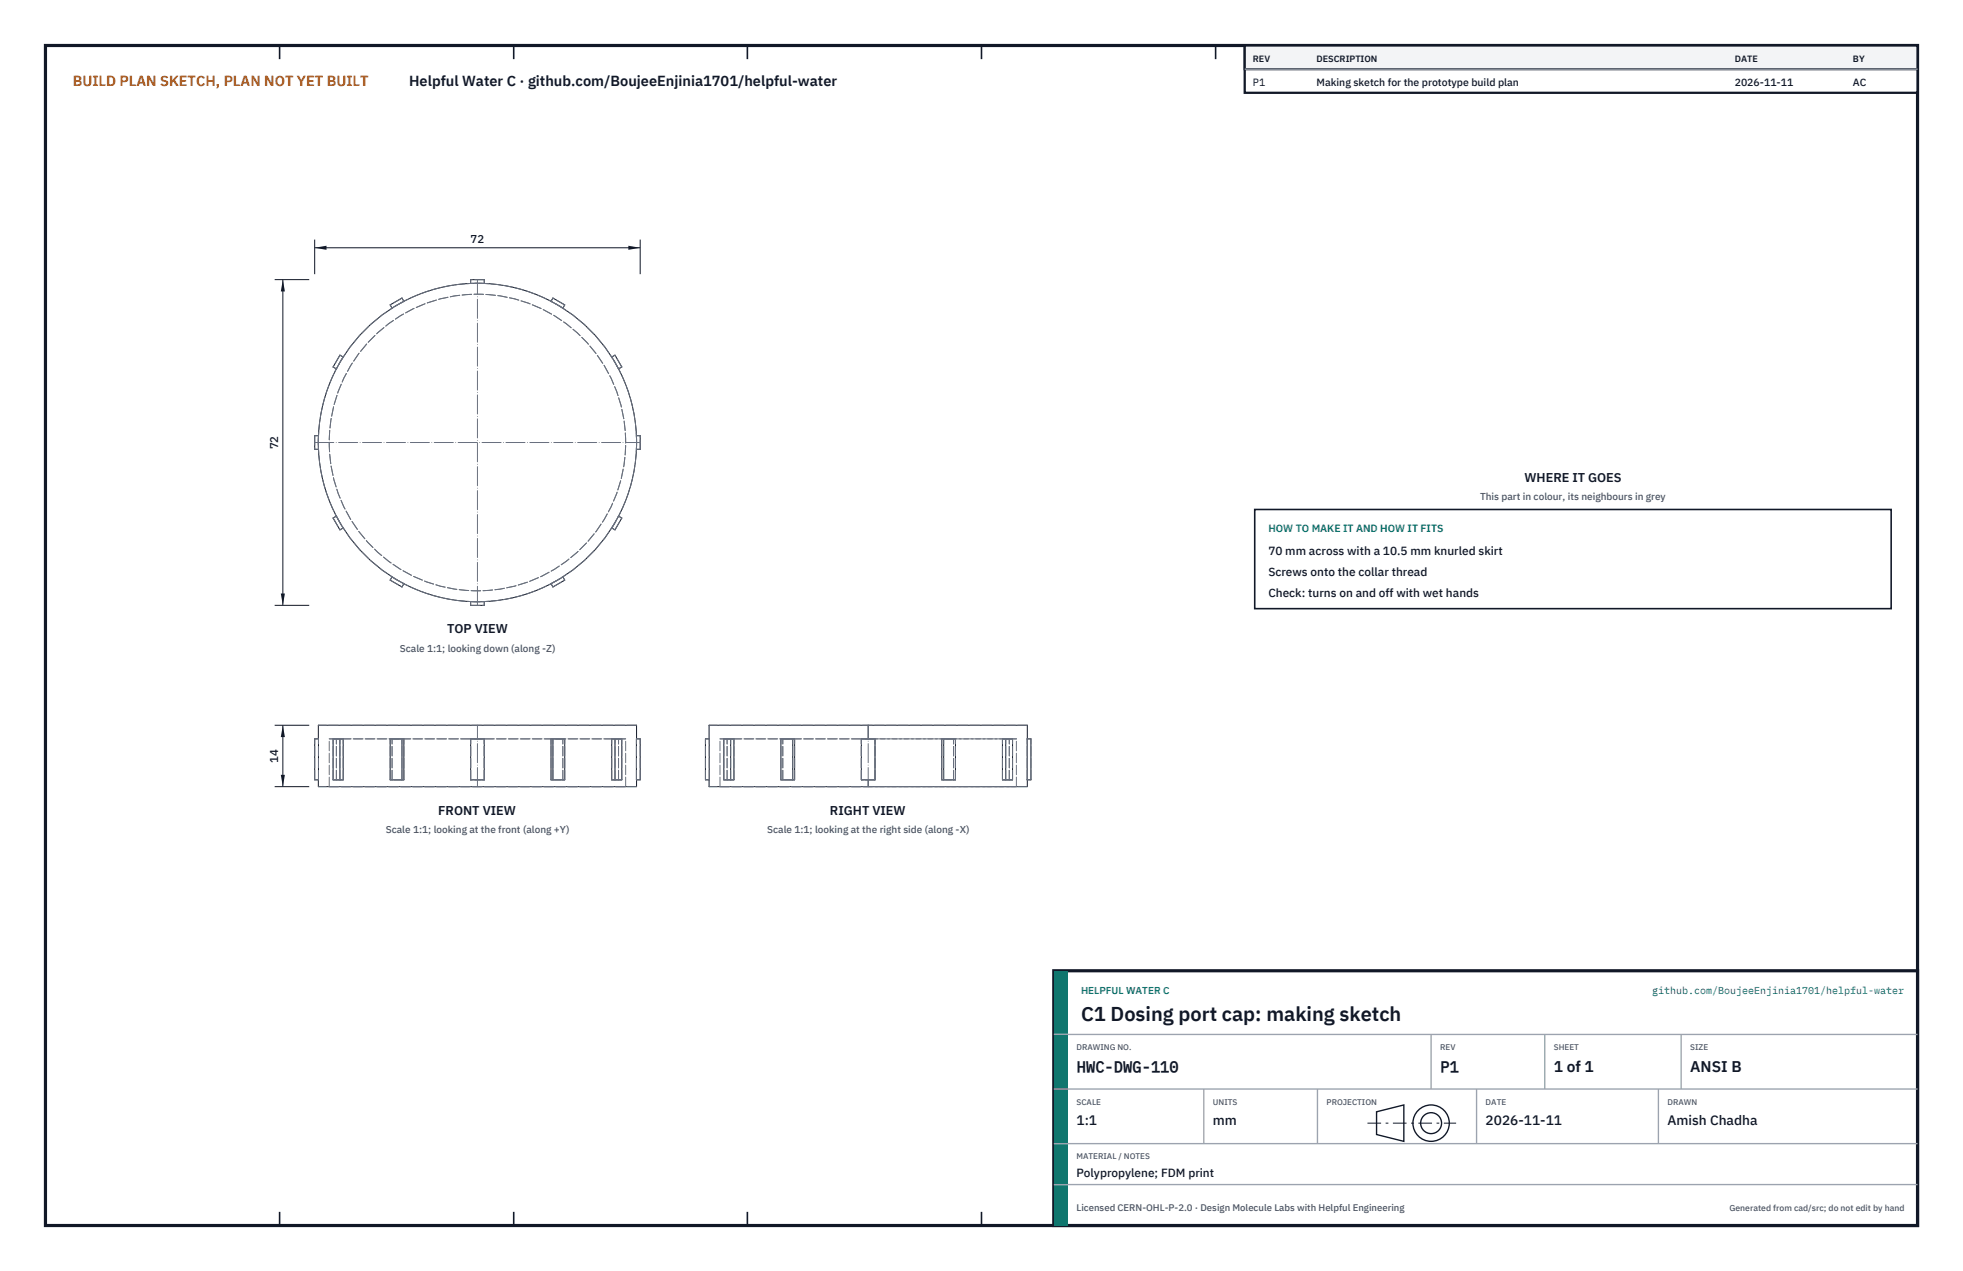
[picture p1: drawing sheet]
<svg xmlns="http://www.w3.org/2000/svg" width="432mm" height="279mm" viewBox="0 0 432 279" stroke-linecap="round" stroke-linejoin="round" font-family="sans-serif">
<path d="M10 10h411.8v259.4h-411.8z" fill="none" stroke="#111827" stroke-width=".7" stroke-linecap="butt"/>
<g fill="none" stroke="#111827" stroke-width=".35">
<path d="M61.5 10v3M113 10v3M164.4 10v3M215.9 10v3M267.4 10v3M318.9 10v3M370.3 10v3M61.5 266.4v3M113 266.4v3M164.4 266.4v3M215.9 266.4v3M267.4 266.4v3"/>
<path d="M318.9 266.4v3M370.3 266.4v3"/>
</g>
<g fill="none" stroke="#111727" stroke-width=".22">
<path d="M75.5 78.5l-.7-.4-1.5 2.6 .7 .4M88.8 66.2l-.4-.7-2.6 1.5 .4 .7M103.5 62.3v-.8h3v.8M121.2 66.2l.4-.7 2.6 1.5-.4 .7M134.6 78.5l.7-.4 1.5 2.6-.7 .4M70.1 95.8h-.9v3h.9M140 95.8h.8v3h-.8M74 113.5l-.7 .4 1.5 2.6 .7-.4M136.1 113.5l.7 .4-1.5 2.6-.7-.4M86.2 126.8l-.4 .7 2.6 1.5 .4-.7M103.5 132.2v.9h3v-.9M123.8 126.8l.4 .7-2.6 1.5-.4-.7"/>
<path d="M191 159.4v3M69.2 162.4h.9v9h-.9zM70 162.4v-3h70v13.5h-70v-1.5M73.3 162.4h2.2v9h-2.2zM74.8 162.4v9M85.8 162.4h3v9h-3zM88.4 162.4v9M103.5 162.4h3v9h-3zM121.2 162.4h3v9h-3zM121.6 162.4v9M134.6 162.4h2.2v9h-2.2zM135.3 162.4v9"/>
<path d="M140 162.4h.8v9h-.8M155.2 162.4h.8v9h-.8zM156 162.4v-3h70v13.5h-70v-1.5M159.2 162.4h2.2v9h-2.2zM160.7 162.4v9M171.8 162.4h3v9h-3zM174.4 162.4v9M189.5 162.4h3v9h-3zM191 171.4v1.5M207.2 162.4h3v9h-3zM207.6 162.4v9M220.5 162.4h2.2v9h-2.2z"/>
<path d="M221.2 162.4v9M225.9 162.4h.9v9h-.9"/>
<circle cx="105" cy="97.3" r="35"/>
</g>
<g fill="none" stroke="#6a7180" stroke-width=".22" stroke-dasharray="2.1 .5">
<path d="M74.8 78.1l-1.5 2.6M75.5 78.5l-1.5 2.6M75.5 78.5l-.7-.4M86.2 67.7l-.4-.7M88.4 65.5l-2.6 1.5M88.8 66.2l-2.6 1.5M88.8 66.2l-.4-.7M103.5 62.3v-.8M106.5 62.3h-3M106.5 61.5h-3M106.5 62.3v-.8M121.2 66.2l.4-.7"/>
<path d="M123.8 67.7l-2.6-1.5M123.8 67.7l.4-.7M124.2 67l-2.6-1.5M134.6 78.5l.7-.4M69.2 95.8v3M70.1 95.8v3M70.1 98.8h-.9M70.1 95.8h-.9M74 81.1l-.7-.4M136.1 81.1l-1.5-2.6M136.1 81.1l.7-.4M136.8 80.7l-1.5-2.6"/>
<path d="M140 98.8v-1.5M140 98.8h.8M140 95.8h.8M140 97.3v-1.5M140.8 98.8v-3M73.3 113.9l1.5 2.6M74 113.5l1.5 2.6M74 113.5l-.7 .4M75.5 116.1l-.7 .4M134.6 116.1l1.5-2.6M134.6 116.1l.7 .4M135.3 116.5l1.5-2.6"/>
<path d="M136.1 113.5l.7 .4M85.8 127.5l2.6 1.5M86.2 126.8l2.6 1.5M86.2 126.8l-.4 .7M88.8 128.3l-.4 .7M103.5 132.2h3M103.5 133.1h3M103.5 132.2v.9M106.5 132.2v.9M121.2 128.3l2.6-1.5M121.2 128.3l.4 .7M121.6 129l2.6-1.5"/>
<path d="M123.8 126.8l.4 .7M140 159.4h-70M226 159.4h-70M69.2 171.4v-9M70 171.4h.1M70 162.4h.1M70.1 171.4h-.1M70.1 171.4v-9M70.1 162.4h-.1M70.1 171.4h-.9M70.1 162.4h-.9M72.4 172.9h65.2"/>
<path d="M72.4 162.4h65.2M72.4 172.9v-10.5M73.3 171.4v-9M74 171.4v-9M74 171.4h1.5M74 162.4h1.5M74 171.4h-.7M74 162.4h-.7M74.8 171.4h-1.5M74.8 171.4v-9M74.8 162.4h-1.5M75.5 171.4h-1.5"/>
<path d="M75.5 171.4v-9M75.5 162.4h-1.5M75.5 171.4h-.7M75.5 162.4h-.7M85.8 171.4v-9M86.2 171.4v-9M86.2 171.4h2.6M86.2 162.4h2.6M86.2 171.4h-.4M86.2 162.4h-.4M88.4 171.4h-2.6M88.4 171.4v-9"/>
<path d="M88.4 162.4h-2.6M88.8 171.4h-2.6M88.8 171.4v-9M88.8 162.4h-2.6M88.8 171.4h-.4M88.8 162.4h-.4M103.5 171.4v-9M103.5 171.4h3M103.5 162.4h3M106.5 171.4h-3M106.5 171.4v-9M106.5 162.4h-3"/>
<path d="M121.2 171.4v-9M121.2 171.4h2.6M121.2 162.4h2.6M121.2 171.4h.4M121.2 162.4h.4M121.6 171.4v-9M123.8 171.4h-2.6M123.8 171.4v-9M123.8 162.4h-2.6M123.8 171.4h.4M123.8 162.4h.4M124.2 171.4h-2.6"/>
<path d="M124.2 171.4v-9M124.2 162.4h-2.6M134.6 171.4v-9M134.6 171.4h1.5M134.6 162.4h1.5M134.6 171.4h.7M134.6 162.4h.7M135.3 171.4v-9M136.1 171.4h-1.5M136.1 171.4v-9M136.1 162.4h-1.5M136.1 171.4h.7"/>
<path d="M136.1 162.4h.7M136.8 171.4h-1.5M136.8 171.4v-9M136.8 162.4h-1.5M137.6 172.9h-65.2M137.6 162.4h-65.2M137.6 172.9v-10.5M140 162.4h.1M140 171.4h.1M140 171.4v-9M140 162.4h.8M140 171.4h.8"/>
<path d="M140 172.9h-70M140.8 171.4v-9M155.2 171.4v-9M156 171.4h.1M156 162.4h.1M156 171.4v-9M156 171.4h-.8M156 162.4h-.8M158.4 172.9h32.6M158.4 162.4h32.6M158.4 172.9v-10.5M159.2 171.4v-9"/>
<path d="M159.9 171.4v-9M159.9 171.4h1.5M159.9 162.4h1.5M159.9 171.4h-.7M159.9 162.4h-.7M160.7 171.4h-1.5M160.7 171.4v-9M160.7 162.4h-1.5M161.4 171.4h-1.5M161.4 171.4v-9M161.4 162.4h-1.5M161.4 171.4h-.7"/>
<path d="M161.4 162.4h-.7M171.8 171.4v-9M172.2 171.4v-9M172.2 171.4h2.6M172.2 162.4h2.6M172.2 171.4h-.4M172.2 162.4h-.4M174.4 171.4h-2.6M174.4 171.4v-9M174.4 162.4h-2.6M174.8 171.4h-2.6M174.8 171.4v-9"/>
<path d="M174.8 162.4h-2.6M174.8 171.4h-.4M174.8 162.4h-.4M189.5 162.4h1.5M189.5 171.4v-9M189.5 171.4h1.5M191 171.4h1.5M191 162.4h1.5M191 172.9h32.6M191 162.4h32.6M192.5 171.4v-9M192.5 171.4h-3"/>
<path d="M192.5 162.4h-3M207.2 171.4h2.6M207.2 162.4h2.6M207.2 171.4v-9M207.2 171.4h.4M207.2 162.4h.4M207.6 171.4v-9M209.8 171.4v-9M209.8 171.4h-2.6M209.8 162.4h-2.6M209.8 171.4h.4M209.8 162.4h.4"/>
<path d="M210.2 171.4h-2.6M210.2 171.4v-9M210.2 162.4h-2.6M220.5 171.4h1.5M220.5 162.4h1.5M220.5 171.4v-9M220.5 171.4h.7M220.5 162.4h.7M221.2 171.4v-9M222 171.4v-9M222 171.4h-1.5M222 162.4h-1.5"/>
<path d="M222 171.4h.7M222 162.4h.7M222.7 171.4h-1.5M222.7 171.4v-9M222.7 162.4h-1.5M223.6 172.9h-65.2M223.6 162.4h-65.2M223.6 172.9v-10.5M225.9 171.4h.1M225.9 171.4v-9M225.9 162.4h.1M225.9 171.4h.9"/>
<path d="M225.9 162.4h.9M226 172.9h-70M226 171.4h-.1M226 162.4h-.1M226.8 171.4v-9"/>
<circle cx="105" cy="97.3" r="35"/>
<circle cx="105" cy="97.3" r="32.6"/>
</g>
<path d="M69.2 97.3h71.6M105 133.1v-71.6M105 172.9v-13.5M191 172.9v-13.5" fill="none" stroke="#6a7180" stroke-width=".22" stroke-dasharray="4.2 .5 0 .5"/>
<path d="M69.2 52.7v7.6M69.2 54.5h71.6M140.8 52.7v7.6" fill="none" stroke="#111827" stroke-width=".22"/>
<path d="M69.2 54.5l2.6-.5v.9zM138.2 54v.9l2.6-.4z" fill="#111827"/>
<path d="M60.4 61.5h7.6M62.2 61.5v71.6M60.4 133.1h7.6" fill="none" stroke="#111827" stroke-width=".22"/>
<path d="M62.2 61.5l-.4 2.6h.9zM61.8 130.5h.9l-.5 2.6z" fill="#111827"/>
<path d="M60.4 159.4h7.6M62.2 159.4v13.5M60.4 172.9h7.6" fill="none" stroke="#111827" stroke-width=".22"/>
<path d="M62.2 159.4l-.4 2.6h.9zM61.8 170.3h.9l-.5 2.6z" fill="#111827"/>
<path d="M276 112h140v21.8h-140z" fill="#fff" stroke="#111827" stroke-width=".35"/>
<path d="M273.8 10h148v10.4h-148z" fill="#fff" stroke="#111827" stroke-width=".5"/>
<path d="M273.8 10h148v5.2h-148z" fill="#f3f4f6" stroke="#111827" stroke-width=".5"/>
<path d="M273.8 15.2h148" fill="none" stroke="#9ca3af" stroke-width=".3"/>
<path d="M231.8 213.4h190v56h-190z" fill="#fff" stroke="#111827" stroke-width=".7" stroke-linecap="butt"/>
<path d="M231.8 213.4h3v56h-3z" fill="#0f766e"/>
<path d="M231.8 227.4h190M231.8 239.4h190M264.8 239.4v12M289.8 239.4v12M314.8 227.4v12M324.8 239.4v12M339.8 227.4v12M364.8 239.4v12M369.8 227.4v12M231.8 251.4h190M231.8 260.4h190" fill="none" stroke="#9ca3af" stroke-width=".3"/>
<g fill="none" stroke="#111827" stroke-width=".3">
<path d="M302.8 244.4l6-1.5v8l-6-1.5z"/>
<circle cx="314.8" cy="246.9" r="4"/>
<circle cx="314.8" cy="246.9" r="2.3"/>
</g>
<path d="M300.8 246.9h19.5" fill="none" stroke="#111827" stroke-width=".22" stroke-dasharray="3 1 .6 1" stroke-linecap="butt"/>
<text font-size="4.4" fill="#111827" x="237.8" y="224.4">C1 Dosing port cap: making sketch</text>
<g font-size="3.4" fill="#111827">
<text x="236.8" y="235.6">HWC-DWG-110</text>
<text x="316.8" y="235.6">P1</text>
<text x="341.8" y="235.6">1 of 1</text>
<text x="371.8" y="235.6">ANSI B</text>
</g>
<text font-size="3.2" fill="#b45309" x="16" y="19">BUILD PLAN SKETCH, PLAN NOT YET BUILT</text>
<text font-size="3.2" fill="#111827" x="90" y="19">Helpful Water C · github.com/BoujeeEnjinia1701/helpful-water</text>
<g font-size="3" fill="#111827">
<text x="236.8" y="247.2">1:1</text>
<text x="266.8" y="247.2">mm</text>
<text x="326.8" y="247.2">2026-11-11</text>
<text x="366.8" y="247.2">Amish Chadha</text>
</g>
<g font-size="2.8" fill="#111827">
<text x="335.3" y="106">WHERE IT GOES</text>
<text x="98.3" y="139.2">TOP VIEW</text>
<text x="96.4" y="179.1">FRONT VIEW</text>
<text x="182.6" y="179.1">RIGHT VIEW</text>
</g>
<g font-size="2.6" fill="#111827">
<text x="279" y="122">70 mm across with a 10.5 mm knurled skirt</text>
<text x="279" y="126.6">Screws onto the collar thread</text>
<text x="279" y="131.2">Check: turns on and off with wet hands</text>
<text x="236.8" y="258.8">Polypropylene; FDM print</text>
</g>
<g font-size="2.5" fill="#111827">
<text x="103.5" y="53.5">72</text>
<text x="61.2" y="98.8" transform="rotate(-90 61.2 98.8)">72</text>
<text x="61.2" y="167.7" transform="rotate(-90 61.2 167.7)">14</text>
</g>
<g font-size="2.3" fill="#111827">
<text x="275.6" y="18.8">P1</text>
<text x="289.6" y="18.8">Making sketch for the prototype build plan</text>
<text x="381.6" y="18.8">2026-11-11</text>
<text x="407.6" y="18.8">AC</text>
</g>
<text font-size="2.3" fill="#0f766e" x="279" y="117">HOW TO MAKE IT AND HOW IT FITS</text>
<g font-size="2.2" fill="#4b5563">
<text x="325.6" y="110">This part in colour, its neighbours in grey</text>
<text x="87.9" y="143.2">Scale 1:1; looking down (along -Z)</text>
<text x="84.9" y="183.1">Scale 1:1; looking at the front (along +Y)</text>
<text x="168.7" y="183.1">Scale 1:1; looking at the right side (along -X)</text>
</g>
<g font-size="2.2" fill="#0f766e">
<text x="237.8" y="218.4">HELPFUL WATER C</text>
<text x="363.4" y="218.4">github.com/BoujeeEnjinia1701/helpful-water</text>
</g>
<text font-size="2.1" fill="#4b5563" x="236.8" y="266.2">Licensed CERN-OHL-P-2.0 · Design Molecule Labs with Helpful Engineering</text>
<g font-size="2" fill="#111827">
<text x="275.6" y="13.6">REV</text>
<text x="289.6" y="13.6">DESCRIPTION</text>
<text x="381.6" y="13.6">DATE</text>
<text x="407.6" y="13.6">BY</text>
</g>
<text font-size="1.9" fill="#4b5563" x="380.4" y="266.2">Generated from cad/src; do not edit by hand</text>
<g font-size="1.8" fill="#4b5563">
<text x="236.8" y="230.8">DRAWING NO.</text>
<text x="316.8" y="230.8">REV</text>
<text x="341.8" y="230.8">SHEET</text>
<text x="371.8" y="230.8">SIZE</text>
<text x="236.8" y="242.8">SCALE</text>
<text x="266.8" y="242.8">UNITS</text>
<text x="291.8" y="242.8">PROJECTION</text>
<text x="326.8" y="242.8">DATE</text>
<text x="366.8" y="242.8">DRAWN</text>
<text x="236.8" y="254.8">MATERIAL / NOTES</text>
</g>
</svg>
